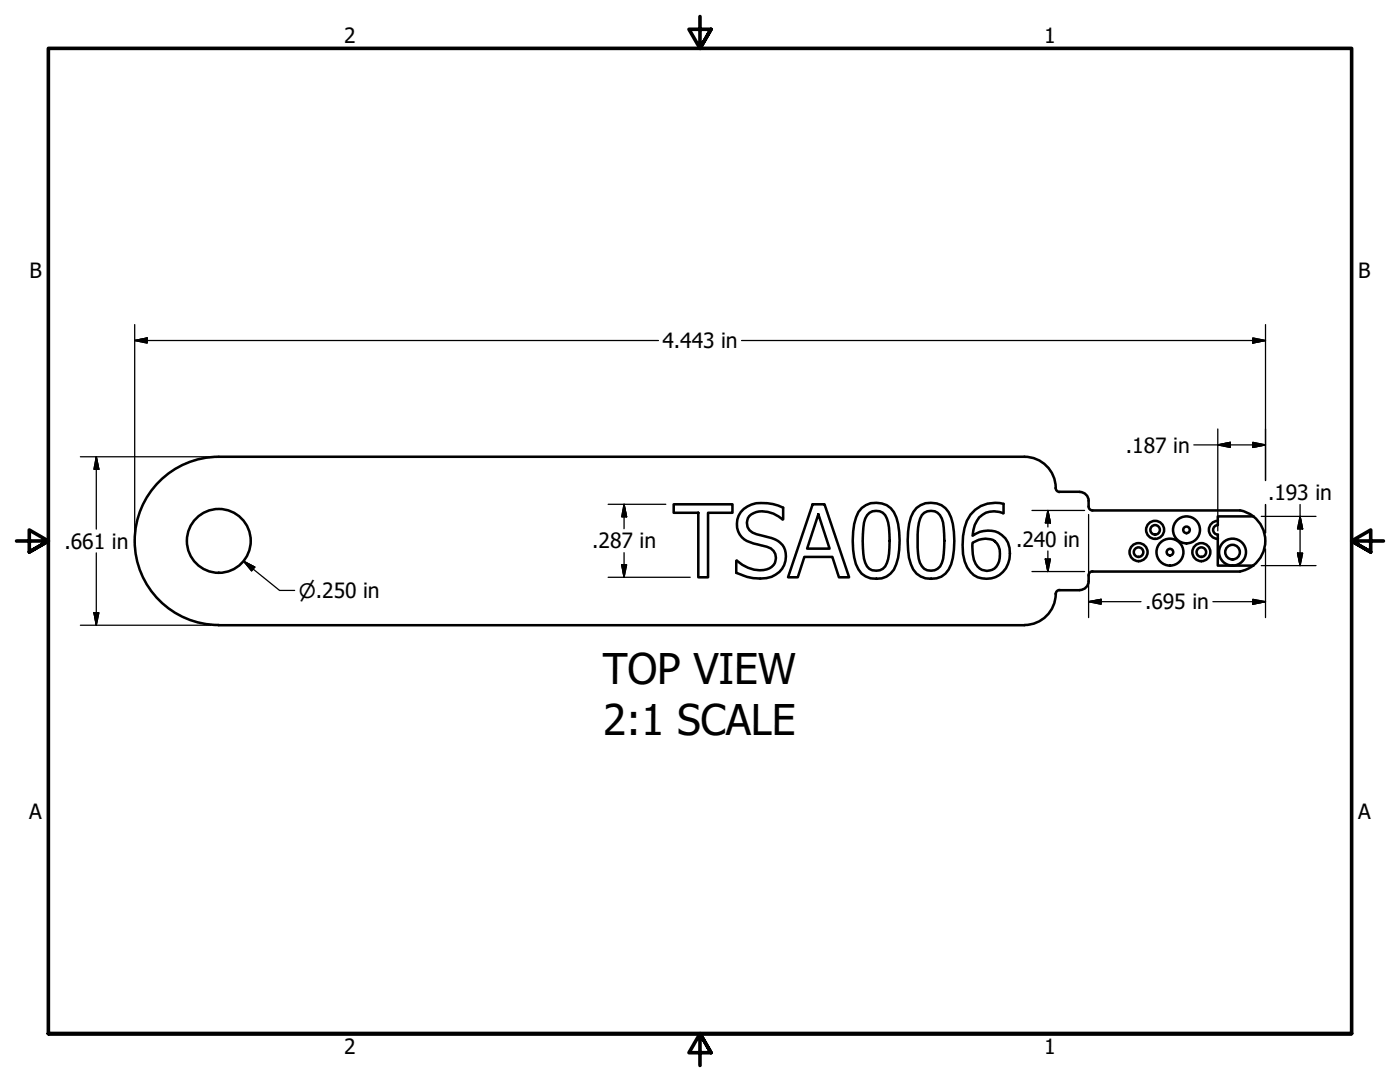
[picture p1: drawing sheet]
<svg xmlns="http://www.w3.org/2000/svg" width="279mm" height="216mm" viewBox="0 0 279 216" stroke-linecap="round" stroke-linejoin="round" font-family="sans-serif">
<!-- layer: Visible (ANSI) -->
<g fill="none" stroke="#000" stroke-width=".51">
<path d="M210.7 97.4a6.2 6.2 0 0 0-6.2-6.3h-160.8a16.8 16.8 0 0 0-16.8 16.8 16.8 16.8 0 0 0 16.7 16.9l160.8-.1a6.4 6.4 0 0 0 6.4-6.5l.4-.4 .3-.1M210.7 97.4h.1M210.7 97.4a.78 .78 0 0 0 .8 .8M211.5 98.1h4M215.5 98.2a1.76 1.76 0 0 1 1.8 1.7M217.3 99.9v1.2a.78 .78 0 0 0 .7 .8l29.5-.1a6.2 6.2 0 0 1 5 6.1 6.2 6.2 0 0 1-5 6.1M134.5 100.6h11.7v1.7h-4.9v12.9h-1.9v-12.9h-4.9zM148.4 101.6a6.4 6.4 0 0 1 5.9-1l2 .7v2.3a5.9 5.9 0 0 0-5.9-1.2 2.2 2.2 0 0 0-1.3 2.3 2.2 2.2 0 0 0 1.9 1.9l2.3 .6a3.9 3.9 0 0 1 2.8 6.3 5.1 5.1 0 0 1-4.4 1.9l-2.6-.3-2.2-.8v-2.4a7.2 7.2 0 0 0 6.1 1.7 2.32 2.32 0 0 0 1.8-2.2 2.32 2.32 0 0 0-1.8-2.3l-1.2-.3a8.1 8.1 0 0 1-3.8-1.7 4 4 0 0 1 .4-5.5zM162.2 100.6h2.3l5 14.6h-2.1l-1.3-4.1h-5.6l-1.3 4.1h-1.9zM163.3 102.6l2.3 6.9h-4.5zM172 101.3a4.3 4.3 0 0 1 6.9 2 16.9 16.9 0 0 1 0 9.3 4.2 4.2 0 0 1-3.5 2.9 4.2 4.2 0 0 1-4.1-1.9 12.8 12.8 0 0 1-1-7.5 7.4 7.4 0 0 1 1.7-4.8zM173.1 102.8a2.29 2.29 0 0 1 3.9 .7 18.2 18.2 0 0 1 0 8.9 2.28 2.28 0 0 1-2.2 1.5 2.28 2.28 0 0 1-2.1-1.6 19.5 19.5 0 0 1 0-8.8z"/>
<path d="M182.9 101.3a4.3 4.3 0 0 1 6.9 2 17.4 17.4 0 0 1 0 9.3 4.2 4.2 0 0 1-3.4 2.9 4.2 4.2 0 0 1-4.2-1.9 15.7 15.7 0 0 1-.4-10.4l.5-1zM184 102.8a2.39 2.39 0 0 1 2.6-.8 2.39 2.39 0 0 1 1.6 2.3l.3 3.6a11.3 11.3 0 0 1-.9 5.1 2.35 2.35 0 0 1-4-.7 20.3 20.3 0 0 1 0-8.8zM194.1 108.3a4.1 4.1 0 0 1 4.4-.3 4 4 0 0 1 0 5.5 2.65 2.65 0 0 1-4.1-1.8l-.3-1.1zM194.6 101.7a6.3 6.3 0 0 1 5.7-1.2v1.9a4.2 4.2 0 0 0-6 3.3l-.2 1.2a4.7 4.7 0 0 1 7.1 1.4 5.2 5.2 0 0 1-3.3 7.1 4.4 4.4 0 0 1-5.4-3.3 12.1 12.1 0 0 1 1.2-9.4zM210.7 118.5h.1M217.3 116a1.76 1.76 0 0 1-1.8 1.7l-4 .1M218 114h29.5M218 114a.78 .78 0 0 0-.7 .8v1.2M243 106.7v6.2h7.1M243.1 104.8a.95 .95 0 0 0-1 .9 .95 .95 0 0 0 1 1M243.1 103.9a1.8 1.8 0 0 0-1.8 1.8 1.8 1.8 0 0 0 1.8 1.8M250.1 103h-7.1v1.8"/>
<circle cx="43.7" cy="107.9" r="6.4"/>
<circle cx="227.2" cy="110.2" r="1.8"/>
<circle cx="227.2" cy="110.2" r=".95"/>
<circle cx="230.5" cy="105.7" r="1.8"/>
<circle cx="230.5" cy="105.7" r=".95"/>
<circle cx="233.5" cy="110.2" r=".66"/>
<circle cx="233.5" cy="110.2" r="2.69"/>
<circle cx="236.8" cy="105.7" r=".66"/>
<circle cx="236.8" cy="105.7" r="2.69"/>
<circle cx="239.8" cy="110.2" r="1.8"/>
<circle cx="239.8" cy="110.2" r=".95"/>
<circle cx="246" cy="110.2" r="1.46"/>
<circle cx="246" cy="110.2" r="2.69"/>
</g>
<!-- layer: Border (ANSI) -->
<path d="M139.7 3.3v6.4l-2.2-3.9h4.4l-2.2 3.9 2.2-3.9M3.3 107.9h6.4l-3.9-2.2v4.5l3.9-2.3-3.9 2.3M276.1 107.9h-6.4l3.9-2.2v4.5l-3.9-2.3 3.9 2.3M9.7 206.2v-196.5h260v196.5h-260h260M141.9 210.1l-2.2-3.9 2.2 3.9h-4.4l2.2-3.9v6.4" fill="none" stroke="#000" stroke-width=".72"/>
<!-- layer: Dimension (ANSI) -->
<g fill="none" stroke="#000" stroke-width=".25">
<path d="M26.9 67.9l2.5-.5v1.1zM26.9 67.9h104.5M26.9 64.8v41.5M148 67.9h104.6M250 67.4l2.6 .5-2.6 .6zM252.6 64.8v31.1M16 91.1h26.1M19.2 91.1l.5 2.5h-.9zM19.2 91.1v14.5M238.3 88.8h14.3M243 88.8l2.5-.5v1zM243 85.6v20.3"/>
<path d="M250 88.3l2.6 .5-2.6 .5zM19.2 110.3v14.5M48.6 112l2.2 1.2-.6 .7zM48.6 112l7.2 5.8h3M121.4 115.2h16.4M121.4 100.6h11.5M124.1 112.7h1l-.6 2.5zM124.5 100.6l.6 2.5h-1zM124.5 100.6v4.9M124.5 110.3v4.9M206 101.9h10.5M206 114h10.5"/>
<path d="M208.6 111.5h1l-.5 2.5zM209.1 101.9l.5 2.5h-1zM209.1 101.9v3.3M209.1 109.9v4.1M217.3 102.7v20.5M250 119.6l2.6 .5-2.6 .5zM251.7 103h10.9M251.7 112.9h10.9M252.6 100.7v5.6M252.6 109.5v13.7M259 110.4h1l-.5 2.5zM259.5 103l.5 2.5h-1z"/>
<path d="M259.5 100.7v12.2M16 124.8h26.1M18.8 122.3h.9l-.5 2.5zM217.3 120.1l2.5-.5v1zM217.3 120.1h10.4M242.1 120.1h10.5"/>
</g>
<g fill="#000" stroke="#000" stroke-width=".25">
<path d="M26.9 67.9l2.5-.5zM26.9 67.9l2.5-.5v1.1zM250 68.5l2.6-.6zM250 67.4l2.6 .5-2.6 .6zM19.2 91.1l.5 2.5zM19.2 91.1l.5 2.5h-.9zM243 88.8l2.5-.5zM243 88.8l2.5-.5v1zM250 89.3l2.6-.5zM250 88.3l2.6 .5-2.6 .5zM48.6 112l2.2 1.2zM48.6 112l2.2 1.2-.6 .7z"/>
<path d="M124.1 112.7l.4 2.5zM124.1 112.7h1l-.6 2.5zM124.5 100.6l.6 2.5zM124.5 100.6l.6 2.5h-1zM208.6 111.5l.5 2.5zM208.6 111.5h1l-.5 2.5zM209.1 101.9l.5 2.5zM209.1 101.9l.5 2.5h-1zM217.3 120.1l2.5-.5zM217.3 120.1l2.5-.5v1zM259 110.4l.5 2.5zM259 110.4h1l-.5 2.5z"/>
<path d="M259.5 103l.5 2.5zM259.5 103l.5 2.5h-1zM18.8 122.3l.4 2.5zM18.8 122.3h.9l-.5 2.5zM250 120.6l2.6-.5zM250 119.6l2.6 .5-2.6 .5z"/>
</g>
<g font-size="8.4">
<text x="120.3" y="136.5">TOP VIEW</text>
<text x="120.4" y="146.6">2:1 SCALE</text>
</g>
<g font-size="4.2">
<text x="68.7" y="8.6">2</text>
<text x="208.4" y="8.6">1</text>
<text x="5.9" y="55.5">B</text>
<text x="271.1" y="55.5">B</text>
<text x="132.2" y="69.5">4.443 in</text>
<text x="224.7" y="90.3">.187 in</text>
<text x="253.1" y="99.8">.193 in</text>
<text x="12.9" y="109.5">.661 in</text>
<text x="118.2" y="109.4">.287 in</text>
<text x="202.8" y="109.1">.240 in</text>
<text x="228.5" y="121.6">.695 in</text>
<text x="5.8" y="163.4">A</text>
<text x="271" y="163.4">A</text>
<text x="68.7" y="210.3">2</text>
<text x="208.4" y="210.3">1</text>
</g>
<text font-size="4" x="59.6" y="119.3">⌀.250 in</text>
</svg>
